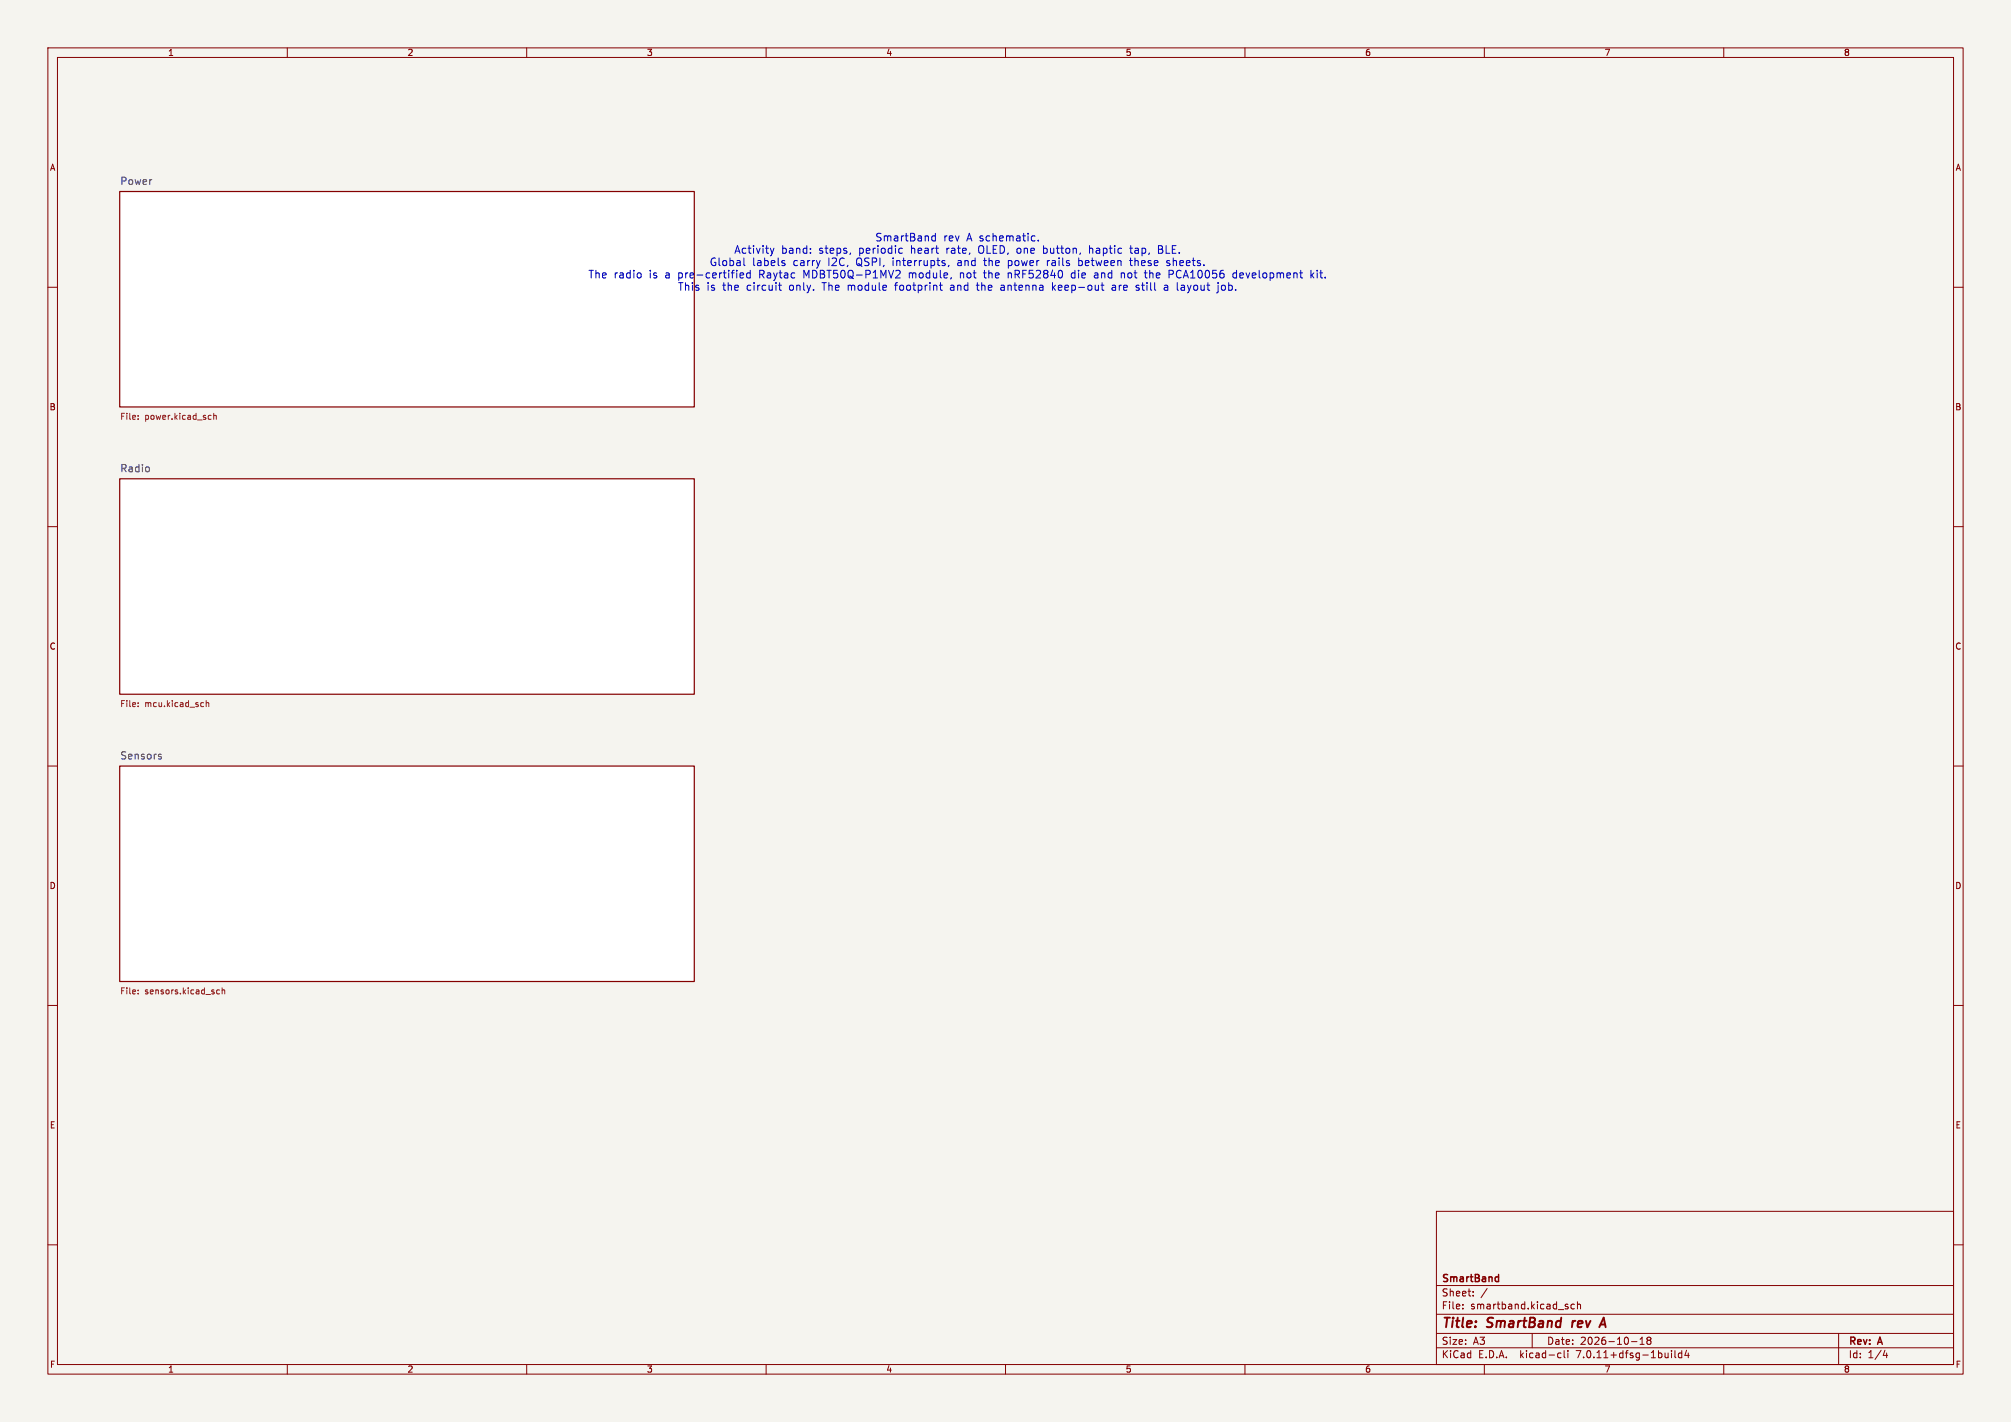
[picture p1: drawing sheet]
<svg xmlns="http://www.w3.org/2000/svg" width="420mm" height="297mm" viewBox="0 0 420 297" stroke-linecap="round" stroke-linejoin="round" font-family="sans-serif">
<path d="M0 0h420v297h-420z" fill="#f5f4ef" stroke="#f5f4ef" stroke-width=".21"/>
<g fill="none" stroke="#840000" stroke-width=".21">
<path d="M10 10h400v277h-400zM12 12h396v273h-396zM60 10v2M110 10v2M160 10v2M210 10v2M260 10v2M310 10v2M360 10v2M10 60h2M408 60h2M10 110h2"/>
<path d="M408 110h2M10 160h2M408 160h2M10 210h2M408 210h2M10 260h2M300 253h108v32h-108zM408 260h2M300 278.5h108M300 274.5h108M300 268.5h108M305.5 273.2v.2"/>
<path d="M305.5 272.5v.1M307.7 270.5v.2M307.7 269.8v.1M310.6 269.1l-1.3 1.9M320 278.5v3M327.3 272.9l.2 .2-.2 .3M327.3 272.4l.1 .1M328.8 272.5l-.4-.1-.3 .3 .1 .6h.6M329.4 272.5l.3-.1 .3 .1 .1 .9M329.4 271.9v1.5M342.5 279.7l.4-.4v1.5M344.2 279.9l-.3 .3v.3l.3 .3h.3l.3-.3-.1-.4-.2-.2"/>
<path d="M344.2 279.9l-.3-.3 .3-.3h.3l.3 .3-.3 .3M344.2 279.9h.3M384 278.5v6.5M60 285v2M110 285v2M160 285v2M210 285v2M260 285v2M300 281.5h108M310 285v2M325.6 282.6l.4 .1M326 283.5l-.4 .1"/>
<path d="M326.7 282.1v1.3l.2 .2M327.4 282.1v.1M327.4 282.6v1M340.7 280.2h1.2M342.5 280.8h.9M349.1 282.1v.1M349.1 282.6v1M349.8 282.1v1.3l.2 .2M351.2 282.7l-.4-.1-.3 .3 .2 .6h.5M351.2 282.1v1.5M352.2 282l-.3 1.1h.9M352.6 282.6v1"/>
<path d="M360 285v2M393.7 282l-.4 1.1h.9M394 282.6v1"/>
</g>
<path d="M328.5 275.9l-.2 1.3M334 277.2l.9-2 .4 2M334.3 276.6h.9" fill="none" stroke="#840000" stroke-width=".4"/>
<path d="M312.5 266.7l.5 .1M313 266.2v1.5M313 267.6l-.5 .1" fill="none" stroke="#840000" stroke-width=".3"/>
<g fill="#fff" stroke="#fff" stroke-width=".21">
<path d="M25 40h120v45h-120z"/>
<path d="M25 100h120v45h-120z"/>
<path d="M25 160h120v45h-120z"/>
</g>
<path d="M25 40h120v45h-120zM25 100h120v45h-120zM25 160h120v45h-120z" fill="none" stroke="#840000" stroke-width=".25"/>
<g fill="none" stroke="#725600" stroke-width=".21">
<path d="M28.8 87.5v.1M28.8 86.8v.1M43.7 86.7l.4 .1M44.1 87.5l-.4 .1M44.6 86.9l.5-.1 .1 .8M44.6 86.3v1.3M28.8 146.8v.1M28.8 147.5v.1M42.4 146.7l.1 .1M42.5 147.5l-.1 .1M43.1 146.3v1.3M43.1 146.9l.4-.1 .1 .8"/>
<path d="M28.8 206.8v.1M28.8 207.5v.1M45.2 207.4l.3 .2 .3-.1M45.8 206.8l-.3-.1-.3 .3M46.4 206.9l.5-.1v.8M46.4 206.3v1.3"/>
</g>
<path d="M33.3 158l.4 .1v.2l-.2 .2h-.3M33.3 157.5l.4 .1" fill="none" stroke="#006464" stroke-width=".21"/>
<g fill="none" stroke="#0000c2" stroke-width=".21">
<path d="M133.8 57.1v.8M154.6 57.5l.7-.1-.1-.3-.4-.1-.2 .2v.8h.6M155.4 53.9v1.4l.2 .2M156.7 57.1l-.5-.1-.3 .3 .2 .7h.6M156.7 56.5v1.6M160.9 51.8l.4 1.1M161.3 52.9l-.3 .5M161.6 51.8l-.3 1.1M162.8 59v1.4l.4 .2M163.5 54.9l.4 .1 .1 .3-.3 .2h-.3M163.5 54.4l.4 .1M169.3 52.8v.1"/>
<path d="M169.3 51.9v.2M177.6 52.8v.3M188 51.8l.5 .1M188 56.9l-1 1.2h1M188.5 52.8l-.5 .1M195.4 48.7v1.6M195.4 49.3h-.5l-.3 .3 .1 .7h.7M196.2 59.6h.6M196.4 59v1.4l.4 .2M197.2 54.9l.2 .3-.2 .3M197.2 54.4l.1 .1M198.2 55.4l-.2 .3"/>
<path d="M200.6 57v1.1M200.6 57.1h.1M203.9 59.6h.6M204.1 59l.1 1.6M205.4 57h.6M205.6 56.5l.1 1.5M209.5 59.6h-.4M210.6 57v1.1M210.8 57l-.2 .1M215.7 49.3h.5M216.2 50.3h-.5M216.8 50.2v.1"/>
<path d="M218.7 54.4v1.1M219 54.4l-.3 .3M219.8 59v1.6M220.4 59.6l-.6 .6M224.3 57h-.3l-.3 .3 .1 .6 .5 .2M225.3 55.4l.5 .1M225.3 53.9v1.6M225.8 54.4l-.5 .1M227.5 51.3v1.6M227.8 51.8l-.3 .2M228.6 57.1h.6M229.1 57.4h-.3a.31 .31 0 0 0-.3 .4 .31 .31 0 0 0 .3 .3h.3"/>
<path d="M229.9 59.6h.7M232.3 59.6h.6M234.2 57.1l.2-.1 .4 .1 .1 1M235.9 54.4h.6M235.9 51.8h.6M236.1 53.9v1.4l.4 .2M236.2 51.3v1.4l.2 .2M237.3 59.6h.6M239 57h.6M239.3 58l.3 .1M241.9 52.1h.6M242.5 51.3h-.6v1.6h.7"/>
<path d="M243.2 59.6h.6l.1 1M243.7 55.4h.6M243.9 59.9l-.5 .1a.31 .31 0 0 0-.3 .3 .31 .31 0 0 0 .3 .3h.5M244.2 56.5h.6M244.3 54.5l-.4-.1-.2 .2v.3l.6 .1M244.9 56.5l.2 .3-.1 .3-.2 .2h-.6M246.9 59.6h-.2M254.3 59.1l.1 .1M254.4 59v.2M254.4 59.6v1.3l-.3 .3M254.5 59.1l-.1 .1M255.4 59.6l-.3 .3v.4l.3 .3"/>
<path d="M258.2 57.1l-.4-.1-.3 .3 .1 .7h.6M258.2 56.5v1.6M273.8 56.5v1.6M273.9 57.4l.5 .7M274.4 57l-.6 .6M275.1 56.5v.1M198.6 60.1v.5M209.6 60h-.4a.31 .31 0 0 0-.2 .3 .31 .31 0 0 0 .2 .3h.4M220 60l.4 .6M230.2 60.6h.4M232.8 60h-.3a.31 .31 0 0 0-.3 .3 .31 .31 0 0 0 .3 .3h.3M237.3 60l.6 .3v.3h-.5"/>
<path d="M246.6 60.4l.3 .2M246.9 60l-.3 .3"/>
</g>
<g font-size="2.8" fill="#840000">
<text x="301" y="277.9">Title:</text>
<text x="310.6" y="277.9">SmartBand</text>
<text x="329.2" y="277.9">rev</text>
</g>
<g font-size="2.2" fill="#0000c2">
<text x="153.3" y="53.2">Activity</text>
<text x="163.2" y="53.2">band:</text>
<text x="171.1" y="53.2">steps,</text>
<text x="179.5" y="53.2">periodic</text>
<text x="182.7" y="50.6">SmartBand</text>
<text x="190.5" y="53.2">heart</text>
<text x="197" y="50.6">rev</text>
<text x="198" y="53.2">rate,</text>
<text x="202" y="50.6">A schematic.</text>
<text x="204.8" y="53.2">OLED, one</text>
<text x="218.6" y="53.2">button,</text>
<text x="228.3" y="53.2">haptic</text>
<text x="237.1" y="53.2">tap,</text>
<text x="243" y="53.2">BLE.</text>
<text x="122.8" y="58.4">The radio</text>
<text x="135.6" y="58.4">is</text>
<text x="139" y="58.4">a</text>
<text x="141.9" y="58.4">pre-certified</text>
<text x="148.1" y="55.8">Global</text>
<text x="157.1" y="55.8">labels</text>
<text x="158.9" y="58.4">Raytac</text>
<text x="165.7" y="55.8">carry</text>
<text x="168.3" y="58.4">MDBT50Q-P1MV2</text>
<text x="173.1" y="55.8">I2C,</text>
<text x="179.1" y="55.8">QSPI,</text>
<text x="186.8" y="55.8">interrupts,</text>
<text x="190.4" y="58.4">module,</text>
<text x="200.4" y="55.8">and</text>
<text x="201.2" y="58.4">not</text>
<text x="206.1" y="55.8">the</text>
<text x="206.4" y="58.4">the</text>
<text x="211.2" y="55.8">power</text>
<text x="211.5" y="58.4">nRF52840</text>
<text x="219.5" y="55.8">rails</text>
<text x="224.9" y="58.4">die</text>
<text x="226.2" y="55.8">between</text>
<text x="229.8" y="58.4">and</text>
<text x="235.5" y="58.4">not</text>
<text x="237.2" y="55.8">these</text>
<text x="240.7" y="58.4">the</text>
<text x="244.9" y="55.8">sheets.</text>
<text x="245.8" y="58.4">PCA10056</text>
<text x="259.3" y="58.4">development</text>
<text x="275.7" y="58.4">kit.</text>
<text x="141.5" y="60.9">This</text>
<text x="147.6" y="60.9">is</text>
<text x="151" y="60.9">the</text>
<text x="156.1" y="60.9">circuit</text>
<text x="165.1" y="60.9">only.</text>
<text x="172.1" y="60.9">The module</text>
<text x="187.6" y="60.9">footprint</text>
<text x="199.2" y="60.9">and</text>
<text x="204.9" y="60.9">the</text>
<text x="210" y="60.9">antenna</text>
<text x="220.9" y="60.9">keep-out</text>
<text x="233.5" y="60.9">are</text>
<text x="238.7" y="60.9">still</text>
<text x="244.7" y="60.9">a</text>
<text x="247.5" y="60.9">layout</text>
<text x="256.1" y="60.9">job.</text>
</g>
<g font-size="2.1" fill="#006464">
<text x="25" y="38.7">Power</text>
<text x="25" y="98.7">Radio</text>
<text x="25" y="158.7">Sensors</text>
</g>
<g font-size="2.1" fill="#840000">
<text x="301" y="268.2">SmartBand</text>
<text x="301" y="273.7">File:</text>
<text x="301" y="271">Sheet:</text>
<text x="307.1" y="273.7">smartband.kicad_sch</text>
<text x="301" y="281.1">Size:</text>
<text x="307.6" y="281.1">A3</text>
<text x="323" y="281.1">Date:</text>
<text x="330" y="281.1">2026-10-18</text>
<text x="386" y="281.3">Rev:</text>
<text x="392.4" y="281.3">A</text>
<text x="301" y="283.9">KiCad</text>
<text x="308.7" y="283.9">E.D.A.</text>
<text x="317.6" y="283.9">kicad-cli</text>
<text x="329.5" y="283.9">7.0.11+dfsg-1build4</text>
<text x="386" y="283.9">Id:</text>
<text x="390.1" y="283.9">1/4</text>
</g>
<g font-size="1.8" fill="#840000">
<text x="35" y="11.9">1</text>
<text x="85" y="11.9">2</text>
<text x="135" y="11.9">3</text>
<text x="185" y="11.9">4</text>
<text x="235" y="11.9">5</text>
<text x="285" y="11.9">6</text>
<text x="335" y="11.9">7</text>
<text x="385" y="11.9">8</text>
<text x="10.3" y="35.9">A</text>
<text x="408.3" y="35.9">A</text>
<text x="10.3" y="85.9">B</text>
<text x="408.2" y="85.9">B</text>
<text x="10.3" y="135.9">C</text>
<text x="408.2" y="135.9">C</text>
<text x="10.3" y="185.9">D</text>
<text x="408.2" y="185.9">D</text>
<text x="10.3" y="235.9">E</text>
<text x="408.3" y="235.9">E</text>
<text x="10.3" y="285.9">F</text>
<text x="35" y="286.9">1</text>
<text x="85" y="286.9">2</text>
<text x="135" y="286.9">3</text>
<text x="185" y="286.9">4</text>
<text x="235" y="286.9">5</text>
<text x="285" y="286.9">6</text>
<text x="335" y="286.9">7</text>
<text x="385" y="286.9">8</text>
<text x="408.3" y="285.9">F</text>
</g>
<g font-size="1.8" fill="#725600">
<text x="25" y="88">File:</text>
<text x="30.2" y="88">power.kicad_sch</text>
<text x="25" y="148">File:</text>
<text x="30.2" y="148">mcu.kicad_sch</text>
<text x="25" y="208">File:</text>
<text x="30.2" y="208">sensors.kicad_sch</text>
</g>
</svg>
